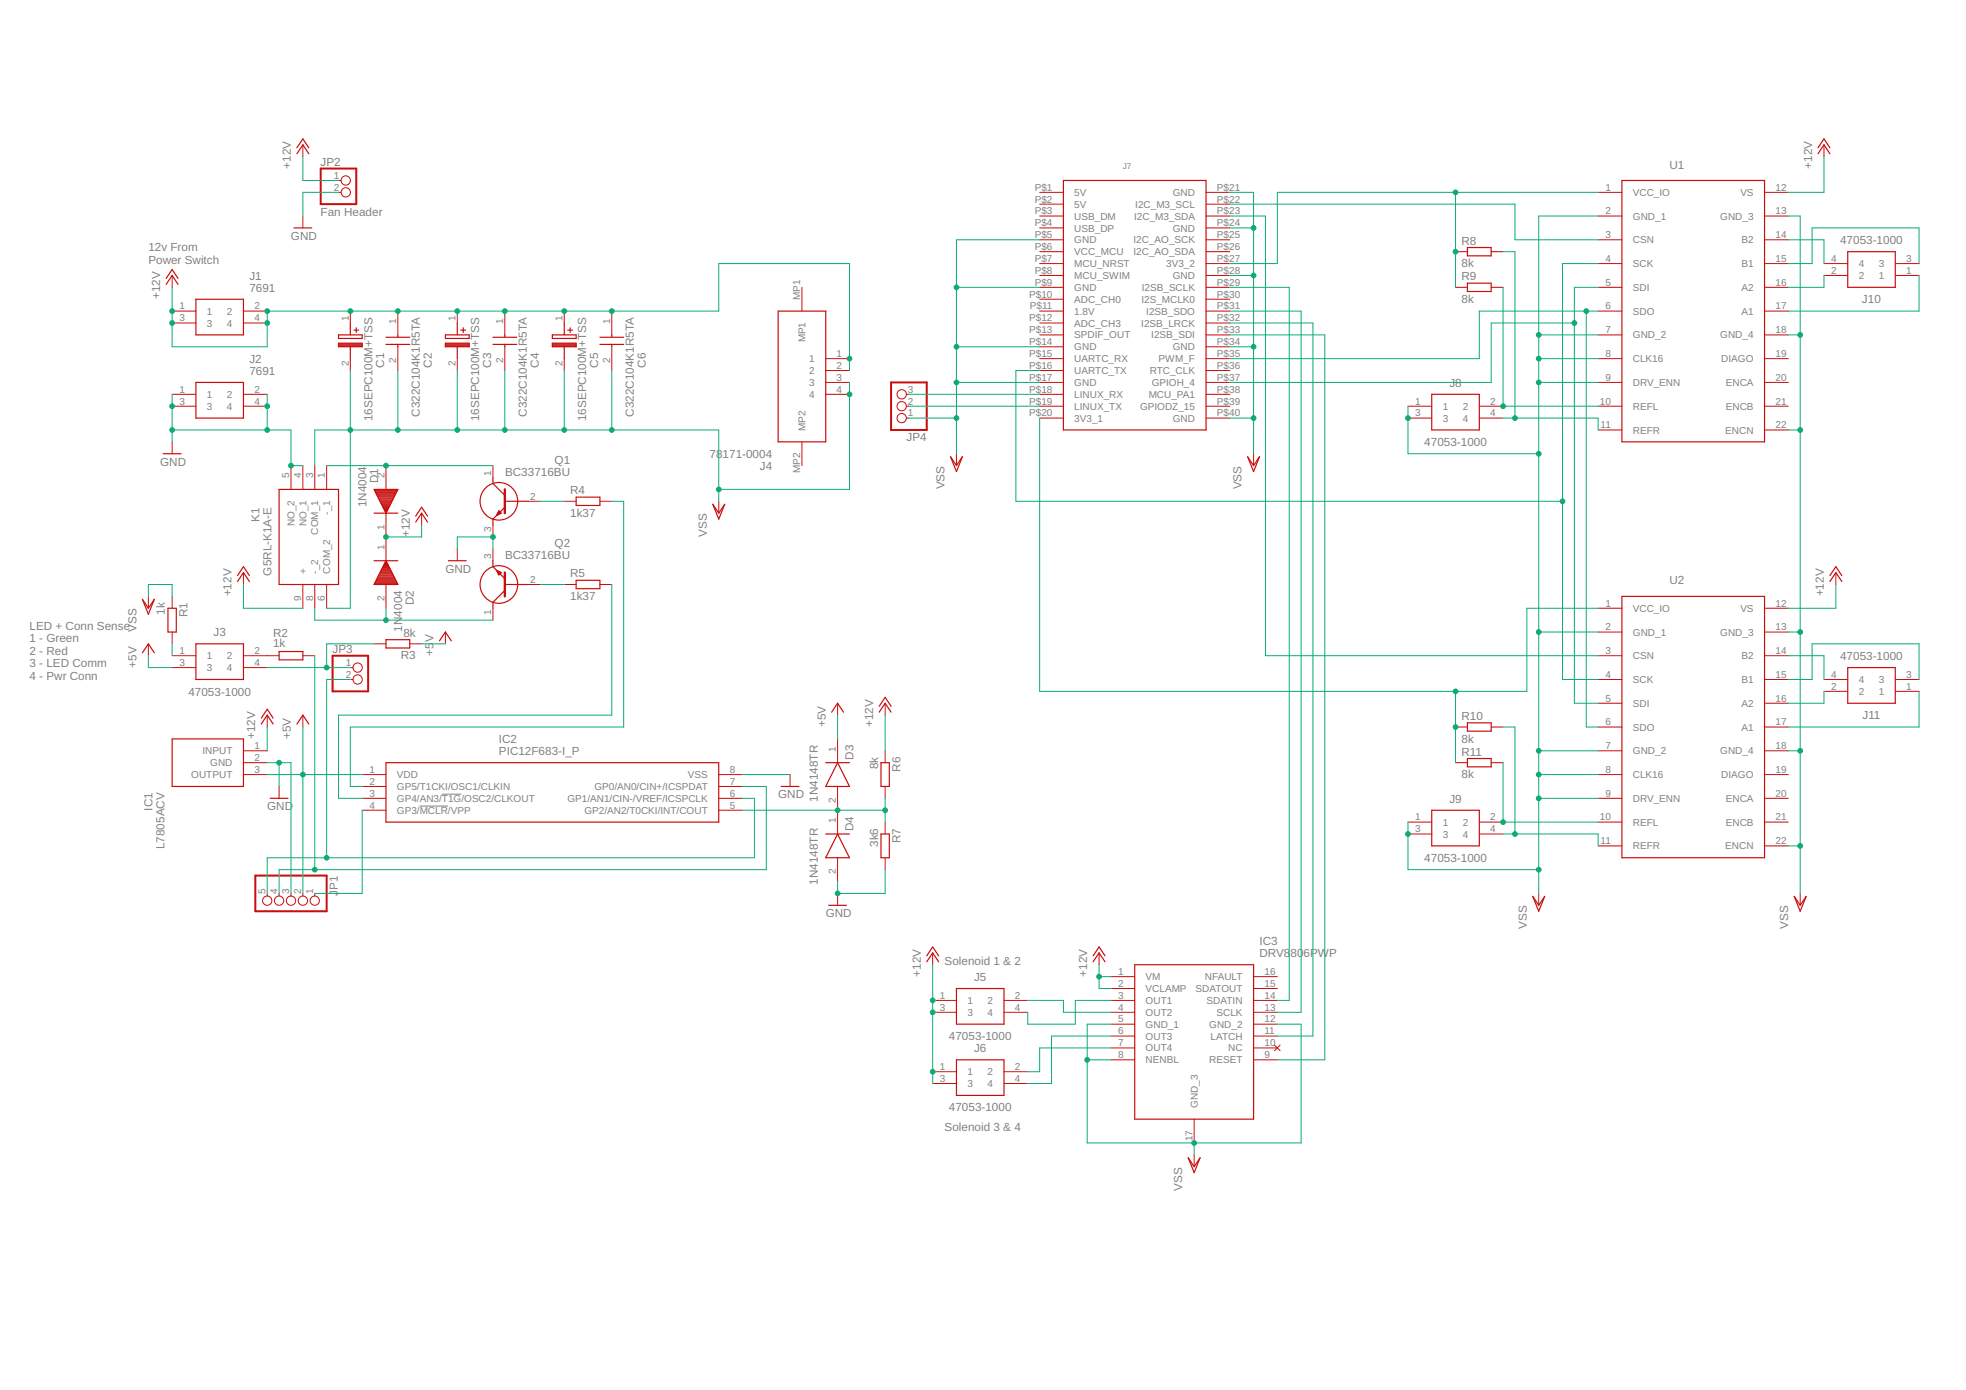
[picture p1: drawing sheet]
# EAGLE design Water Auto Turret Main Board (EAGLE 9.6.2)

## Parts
C1  16SEPC100M+TSS  [CAPPRD250W45D630H600]
C2  C322C104K1R5TA  [C322C104K1R5TA]
C3  16SEPC100M+TSS  [CAPPRD250W45D630H600]
C4  C322C104K1R5TA  [C322C104K1R5TA]
C5  16SEPC100M+TSS  [CAPPRD250W45D630H600]
C6  C322C104K1R5TA  [C322C104K1R5TA]
D1  1N4004  [DIOAD1408W86L464D236]
D2  1N4004  [DIOAD1408W86L464D236]
D3  1N4148TR  [DIOAD990W55L340D162]
D4  1N4148TR  [DIOAD990W55L340D162]
IC1  L7805ACV  [TO255P460X1020X2008-3P]
IC2  PIC12F683-I_P  PIC12F675-I_P  [DIP781W56P254L950H533Q8N]
IC3  DRV8806PWP  [SOP65P640X120-17N]
J1  7691  [7691]
J2  7691  [7691]
J3  47053-1000  [47053-1000]
J4  78171-0004  [781710004]
J5  47053-1000  [47053-1000]
J6  47053-1000  [47053-1000]
J7  VIM3GPIO  [VIM3GPIO]
J8  47053-1000  [47053-1000]
J9  47053-1000  [47053-1000]
J10  47053-1000  [47053-1000]
J11  47053-1000  [47053-1000]
JP1  PINHD-1X5  [1X05]
JP2  Fan Header  PINHD-1X2  [1X02]
JP3  PINHD-1X2  [1X02]
JP4  PINHD-1X3  [1X03]
K1  G5RL-K1A-E  [G5RLK1AE]
Q1  BC33716BU  [TO-92]
Q2  BC33716BU  [TO-92]
R1  1k  R-EU_V234/12  [V234/12]
R2  1k  R-EU_V234/12  [V234/12]
R3  8k  R-EU_0309/V  [0309V]
R4  1k37  R-EU_V234/12  [V234/12]
R5  1k37  R-EU_V234/12  [V234/12]
R6  8k  R-EU_V234/12  [V234/12]
R7  3k6  R-EU_0309/V  [0309V]
R8  8k  R-EU_V234/12  [V234/12]
R9  8k  R-EU_V234/12  [V234/12]
R10  8k  R-EU_V234/12  [V234/12]
R11  8k  R-EU_V234/12  [V234/12]
U1  TMC5160-BOB  [TMC5160-BOB]
U2  TMC5160-BOB  [TMC5160-BOB]

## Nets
+5V: D3.1(K) IC1.3(OUTPUT) IC2.1(VDD) J3.3 JP1.2 R3.1
+12V: C1.1(+) C2.1 C3.1(+) C4.1 C5.1(+) C6.1 D1.1(K) D2.1(K) IC1.1(INPUT) IC3.1(VM) IC3.2(VCLAMP) J1.1 J1.2 J1.3 J1.4 J4.1 J4.2 J5.1 J5.3 J6.1 J6.3 JP2.1 K1.9(+) R6.1 U1.12(VS) U2.12(VS)
GND: D4.2(A) IC1.2(GND) IC2.8(VSS) J2.1 J2.2 J2.3 J2.4 JP1.3 JP2.2 K1.4(NO_1) K1.5(NO_2) Q1.3(E) Q2.3(E) R7.2
N$1: IC3.4(OUT2) J5.2
N$2: IC3.3(OUT1) J5.4
N$3: IC3.6(OUT3) J6.4
N$4: IC3.7(OUT4) J6.2
N$5: J3.1 R1.2
N$6: D1.2(A) K1.1(-_1) Q1.1(C)
N$7: D2.2(A) K1.8(-_2) Q2.1(C)
N$8: J3.2 R2.1
N$9: IC2.4(GP3/!MCLR!/VPP) JP1.1
N$10: Q1.2(B) R4.1
N$11: IC2.7(GP0/AN0/CIN+/ICSPDAT) JP1.4 R2.2
N$12: IC2.6(GP1/AN1/CIN-/VREF/ICSPCLK) JP1.5 JP3.2
N$13: Q2.2(B) R5.1
N$14: IC2.3(GP4/AN3/!T1G!/OSC2/CLKOUT) R5.2
N$15: IC2.2(GP5/T1CKI/OSC1/CLKIN) R4.2
N$16: D3.2(A) D4.1(K) IC2.5(GP2/AN2/T0CKI/INT/COUT) R6.2 R7.1
N$17: J3.4 JP3.1 R3.2
N$18: J7.P$35(PWM_F) U1.6(SDO) U2.6(SDO)
N$19: J7.P$37(GPIOH_4) U1.5(SDI) U2.5(SDI)
N$20: J7.P$16(UARTC_TX) U1.4(SCK) U2.4(SCK)
N$21: J10.4 U1.14(B2)
N$22: J10.3 U1.15(B1)
N$23: J10.1 U1.17(A1)
N$24: J10.2 U1.16(A2)
N$25: J11.4 U2.14(B2)
N$26: J11.2 U2.16(A2)
N$27: J11.1 U2.17(A1)
N$28: J11.3 U2.15(B1)
N$29: J8.2 R9.2 U1.10(REFL)
N$30: J8.4 R8.2 U1.11(REFR)
N$31: J9.2 R11.2 U2.10(REFL)
N$32: J9.4 R10.2 U2.11(REFR)
N$33: J7.P$20(3V3_1) R10.1 R11.1 U2.1(VCC_IO)
N$35: IC3.14(SDATIN) J7.P$29(I2SB_SCLK)
N$36: IC3.13(SCLK) J7.P$31(I2SB_SDO)
N$37: IC3.11(LATCH) J7.P$32(I2SB_LRCK)
N$38: IC3.9(RESET) J7.P$33(I2SB_SDI)
N$39: J7.P$18(LINUX_RX) JP4.3
N$40: J7.P$19(LINUX_TX) JP4.2
N$42: J7.P$27(3V3_2) R8.1 R9.1 U1.1(VCC_IO)
N$44: J7.P$22(I2C_M3_SCL) U1.3(CSN)
N$45: J7.P$23(I2C_M3_SDA) U2.3(CSN)
VSS: C1.2(-) C2.2 C3.2(-) C4.2 C5.2(-) C6.2 IC3.5(GND_1) IC3.8(NENBL) IC3.12(GND_2) IC3.17(GND_3) J4.3 J4.4 J7.P$5(GND) J7.P$9(GND) J7.P$14(GND) J7.P$17(GND) J7.P$21(GND) J7.P$24(GND) J7.P$28(GND) J7.P$34(GND) J7.P$40(GND) J8.1 J8.3 J9.1 J9.3 JP4.1 K1.3(COM_1) K1.6(COM_2) R1.1 U1.2(GND_1) U1.7(GND_2) U1.8(CLK16) U1.9(DRV_ENN) U1.13(GND_3) U1.18(GND_4) U1.22(ENCN) U2.2(GND_1) U2.7(GND_2) U2.8(CLK16) U2.9(DRV_ENN) U2.13(GND_3) U2.18(GND_4) U2.22(ENCN)
Unconnected: IC3.10(NC) IC3.15(SDATOUT) IC3.16(NFAULT) J4.MP1 J4.MP2 J7.P$3(USB_DM) J7.P$4(USB_DP) J7.P$6(VCC_MCU) J7.P$7(MCU_NRST) J7.P$8(MCU_SWIM) J7.P$10(ADC_CH0) J7.P$11(1.8V) J7.P$12(ADC_CH3) J7.P$13(SPDIF_OUT) J7.P$15(UARTC_RX) J7.P$25(I2C_AO_SCK) J7.P$26(I2C_AO_SDA) J7.P$30(I2S_MCLK0) J7.P$36(RTC_CLK) J7.P$38(MCU_PA1) J7.P$39(GPIODZ_15) U1.19(DIAGO) U1.20(ENCA) U1.21(ENCB) U2.19(DIAGO) U2.20(ENCA) U2.21(ENCB)

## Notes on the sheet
- 12v From
  Power Switch
- LED + Conn Sense
  1 - Green
  2 - Red
  3 - LED Comm
  4 - Pwr Conn
- Solenoid 1 & 2
- Solenoid 3 & 4

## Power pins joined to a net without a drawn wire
5V: J7.P$1(5V) J7.P$2(5V)
